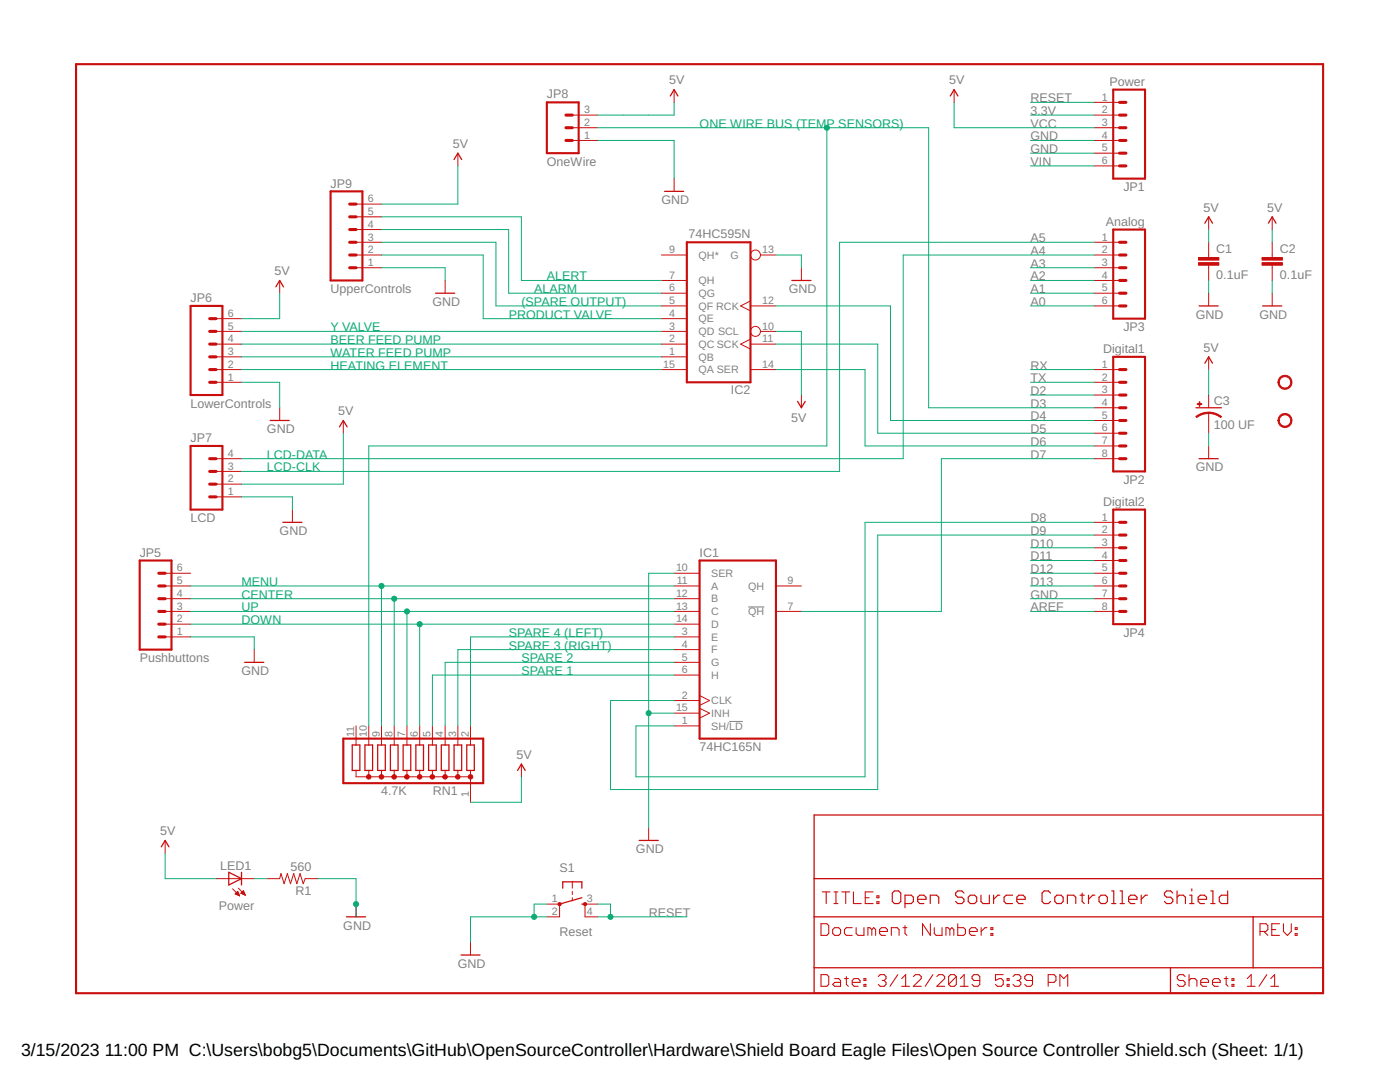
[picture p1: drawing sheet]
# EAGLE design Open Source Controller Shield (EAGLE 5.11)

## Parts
C1  0.1uF  CAPPTH2  [CAP-PTH-SMALL2]
C2  0.1uF  CAPPTH2  [CAP-PTH-SMALL2]
C3  100 UF  CAP_POLPTH1  [CPOL-RADIAL-100UF-25V]
IC1  74HC165N  74165N  [DIL16]
IC2  74HC595N  74LS595N  [DIL16]
JP1  Power  M06SIP  [1X06]
JP2  Digital1  M08  [1X08]
JP3  Analog  M06SIP  [1X06]
JP4  Digital2  M08  [1X08]
JP5  Pushbuttons  M06SIP  [1X06]
JP6  LowerControls  M06SIP  [1X06]
JP7  LCD  M04PTH  [1X04]
JP8  OneWire  M03PTH  [1X03]
JP9  UpperControls  M06SIP  [1X06]
JP10  STAND-OFF  [STAND-OFF]
JP11  STAND-OFF  [STAND-OFF]
LED1  Power  LED5MM  [LED5MM]
R1  560  RESISTORPTH1  [AXIAL-0.3]
RN1  4.7K  G10R  [SIL11]
S1  Reset  TAC_SWITCHPTH  [TACTILE-PTH]

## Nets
3.3V: JP1.2
A0: JP3.6
A1: JP3.5
A2: JP3.4
A3: JP3.3
A4: JP3.2 JP7.4
A5: JP3.1 JP7.3
ALARM: IC2.6(QG) JP9.4
ALERT: IC2.7(QH) JP9.5
AREF: JP4.8
CENTER: IC1.12(B) JP5.4 RN1.8
D2: JP2.3
D3: JP2.4 JP8.2 RN1.10
D4: IC2.12(RCK) JP2.5
D5: IC2.11(SCK) JP2.6
D6: IC2.14(SER) JP2.7
D7: IC1.7(!QH) JP2.8
D8: IC1.1(SH/!LD) JP4.1
D9: IC1.2(CLK) JP4.2
D10: JP4.3
D11: JP4.4
D12: JP4.5
D13: JP4.6
DOWN: IC1.14(D) JP5.2 RN1.6
GND [power]: C1.2 C2.2 C3.2(-) IC1.10(SER) IC1.15(INH) IC2.13(G) JP1.4 JP1.5 JP4.7 JP5.1 JP6.1 JP7.1 JP8.1 JP9.1 R1.P$1 S1.1 S1.2
MENU: IC1.11(A) JP5.5 RN1.9
N$1: IC2.2(QC) JP6.4
N$2: IC1.13(C) JP5.3 RN1.7
N$3: IC1.4(F) RN1.3
N$4: IC2.1(QB) JP6.3
N$5: IC2.3(QD) JP6.5
N$6: LED1.K(C) R1.P$2
N$7: IC2.15(QA) JP6.2
PRODUCTVALVE: IC2.4(QE) JP9.2
RESET: JP1.1 S1.3 S1.4
RX: JP2.1
SPARE1: IC1.6(H) RN1.5
SPARE2: IC1.5(G) RN1.4
SPARE4(LEFT): IC1.3(E) RN1.2
SPAREOUTPUT: IC2.5(QF) JP9.3
TX: JP2.2
VCC: C1.1 C2.1 C3.1(+) IC2.10(SCL) JP1.3 JP6.6 JP7.2 JP8.3 JP9.6 LED1.A RN1.1 ; supply symbol labelled 5V
VIN [power]: JP1.6
Unconnected: IC1.9(QH) IC2.9(QH*) JP5.6 RN1.11

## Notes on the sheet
- ONE WIRE BUS (TEMP SENSORS)
- ALERT
- ALARM
- (SPARE OUTPUT)
- PRODUCT VALVE
- Y VALVE
- BEER FEED PUMP
- WATER FEED PUMP
- HEATING ELEMENT
- LCD-DATA
- LCD-CLK
- MENU
- CENTER
- UP
- DOWN
- SPARE 4 (LEFT)
- SPARE 3 (RIGHT)
- SPARE 2
- SPARE 1

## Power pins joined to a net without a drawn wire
GND: IC1.8(GND) IC2.8(GND)
VCC: IC1.16(VCC) IC2.16(VCC)
